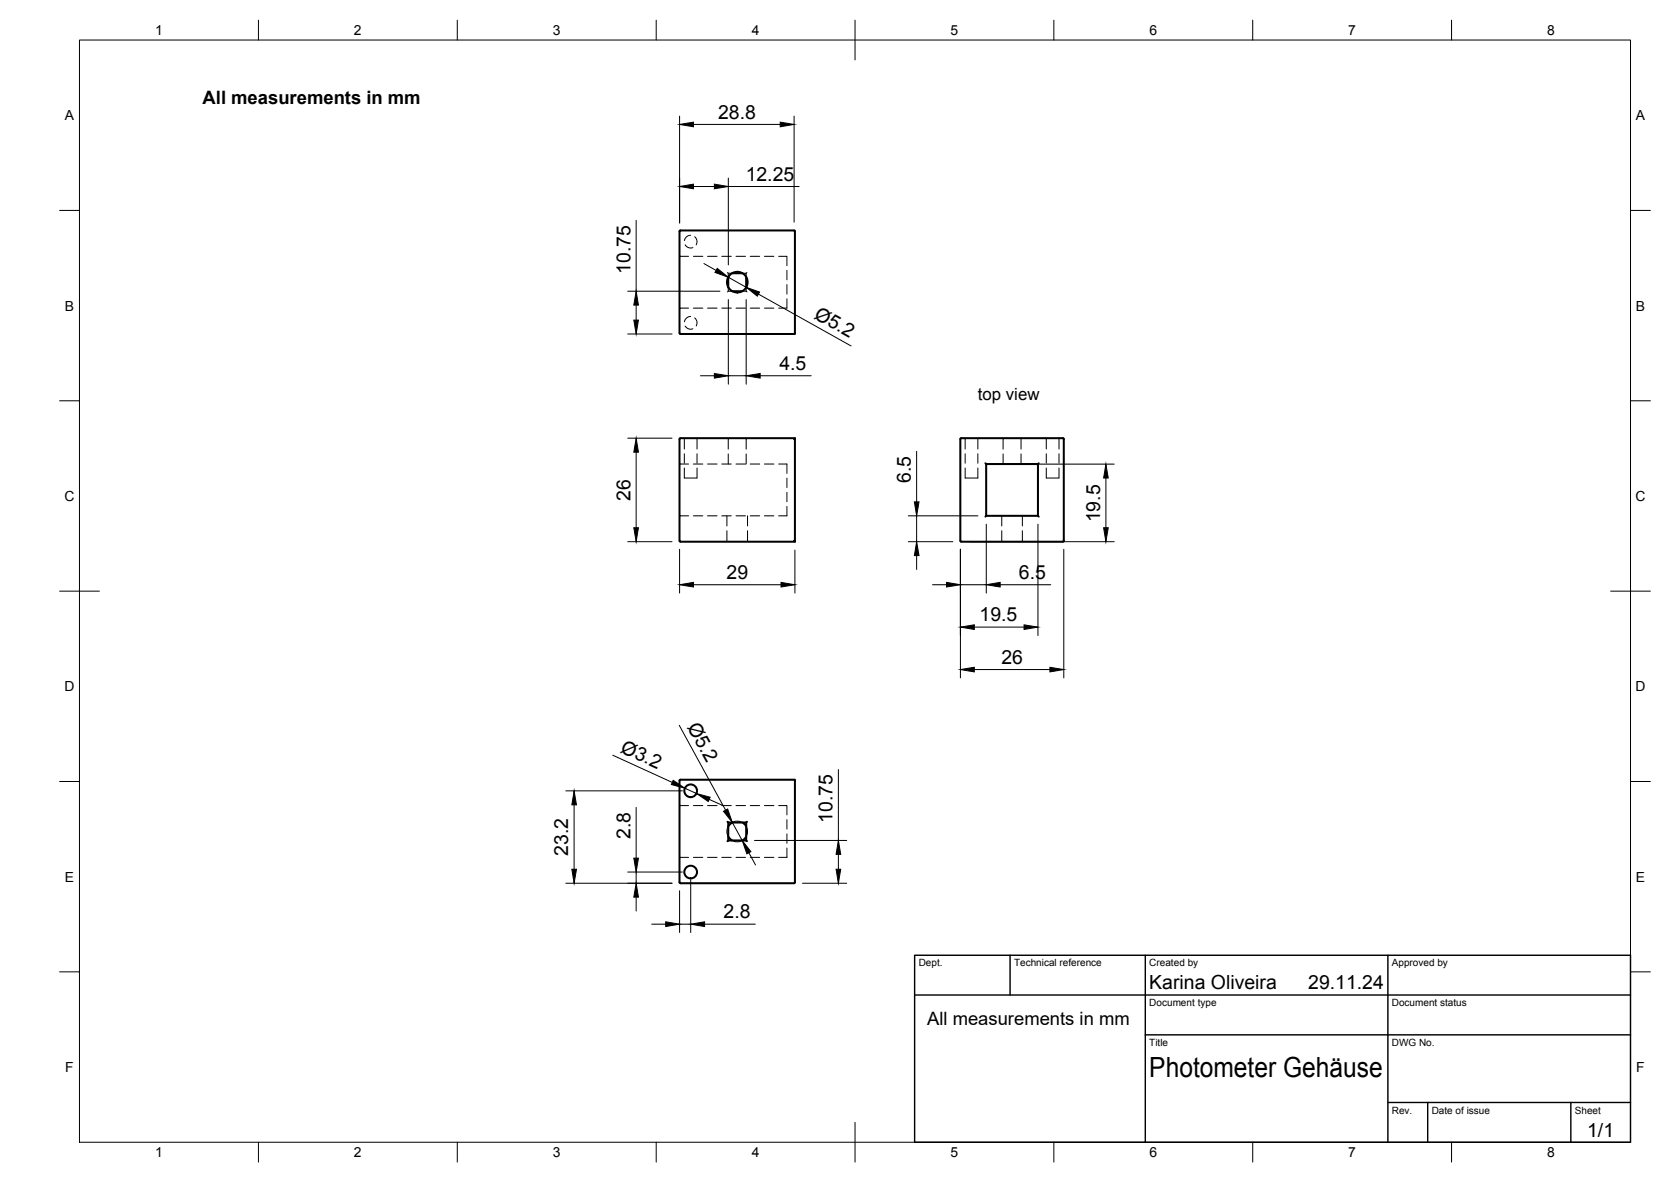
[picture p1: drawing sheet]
<svg xmlns="http://www.w3.org/2000/svg" width="420mm" height="297mm" viewBox="0 0 420 297" stroke-linecap="round" stroke-linejoin="round" font-family="sans-serif">
<!-- layer: Visible -->
<g fill="none" stroke="#000" stroke-width=".51">
<path d="M171.1 57.9h28.6l.2 .2v25.8h-28.8M171.1 57.9l-.2 .2v25.6l.2 .2M183.1 69.6v2.6M184.1 68.7h2.6M184.1 73.2h2.6M187.6 69.6v2.6M171.1 110.1h28.8M171.1 110.1l-.2 .2v25.6l.2 .2M199.7 110.3l.2-.2v26l-.2-.2M241.5 110.3v25.6M241.5 110.3l.2-.2 25.7 .1 .1 25.7-.2 .2M247.8 116.4l.2 .2v13l-.2 .2"/>
<path d="M248 116.6h13M261.2 116.4l-.2 .2v13l.2 .2M171.1 136.1h28.8M241.5 135.9l.2 .2M241.7 136.1h25.6M248 129.6h13M170.9 196.2v25.5M171.1 195.9h28.8v25.8M171.1 195.9l-.2 .2M182.9 206.5l.2 .2h4.5M183.1 206.7v4.5M183.1 210.3l1 .9"/>
<path d="M184.1 206.7l-1 1M186.7 206.7l.9 1M187.6 211.2h-4.5l-.2 .2M187.6 210.3l-.9 .9M187.8 206.5l-.2 .2v4.5l.2 .2M170.9 221.7l.2 .2M199.9 221.7l-.2 .2-28.6 .1"/>
<circle cx="185.4" cy="70.9" r="2.59"/>
<circle cx="173.7" cy="198.7" r="1.6"/>
<circle cx="173.7" cy="219.2" r="1.6"/>
</g>
<!-- layer: Hidden -->
<g fill="none" stroke="#000" stroke-width=".25">
<path d="M173.7 59.1a1.59 1.59 0 0 0-1.6 1.4M174.7 59.5a1.59 1.59 0 0 1 .3 2M170.9 64.2l.1 .2h2.1M172.3 61.5a1.58 1.58 0 0 0 1.9 .7M173.1 77.4h-2.1l-.1 .2M173.7 79.5a1.59 1.59 0 0 0-1.6 1.4M174.3 77.4h2.4M174.3 64.4h2.4M174.7 79.9a1.59 1.59 0 0 1 .3 2M177.9 77.4h2.4M177.9 64.4h2.4M181.5 77.4h2.4"/>
<path d="M181.5 64.4h2.4M182.9 68.5l.2 .2h1M183.1 73.2l-.2 .2M183.1 68.7v.9M183.1 72.2v1h1M185.1 77.4h2.4M185.1 64.4h2.4M186.7 73.2h.9M186.7 68.7h.9v.9M187.6 72.2v1M187.6 73.2l.2 .2M187.8 68.5l-.2 .2"/>
<path d="M188.6 77.4h2.4M188.6 64.4h2.4M192.2 77.4h2.4M192.2 64.4h2.4M195.8 64.4h2.1v2.4M197.9 68v2.3M197.9 71.5v2.4M197.9 75.1v2.3h-2.1M172.3 81.9a1.6 1.6 0 0 0 1.9 .7M170.9 116.4l.1 .2h2.1M171.9 110.1l.2 .2v2.5M172.1 117.6v2.5h3.2v-2.5"/>
<path d="M172.1 114v2.4M174.3 116.6h2.4M175.3 114v2.4M175.5 110.1l-.2 .2v2.5M177.9 116.6h2.4M181.5 116.6h2.4M182.9 110.1l.2 .1v2.7M183.1 114.1v2.5M185.1 116.6h2.4M187.6 114.1v2.5M187.8 110.1l-.2 .1v2.7M188.6 116.6h2.4"/>
<path d="M192.2 116.6h2.4M195.8 116.6h2.1v2.4M242.5 110.1l.2 .2v2.5M242.7 117.6v2.5h3.2v-2.5M242.7 114v2.4M245.9 114v2.4M246.1 110.1l-.2 .2v2.5M252 110.1l.2 .1v2.7M252.2 114.1v2.5M256.7 114.1v2.5M256.9 110.1l-.2 .1v2.7M262.9 110.1l.2 .2v2.5"/>
<path d="M263.1 117.6v2.5h3.2v-2.5M263.1 114v2.4M266.3 114v2.4M266.5 110.1l-.2 .2v2.5M173.1 129.6h-2.1l-.1 .2M174.3 129.6h2.4M177.9 129.6h2.4M181.5 129.6h2.4M182.8 133.4v2.5l-.2 .2M182.8 129.6v2.6M185.1 129.6h2.4M188 133.4v2.5l.2 .2"/>
<path d="M188 129.6v2.6M188.6 129.6h2.4M192.2 129.6h2.4M197.9 127.3v2.3h-2.1M197.9 120.1v2.4M197.9 123.7v2.4M251.9 133.4v2.5l-.2 .2M251.9 129.6v2.6M257.1 133.4v2.5l.2 .2M257.1 129.6v2.6M170.9 202.3l.1 .1h2.1M173.1 215.5h-2.1l-.1 .2"/>
<path d="M174.3 202.4h2.4M174.3 215.5h2.4M177.9 202.4h2.4M177.9 215.5h2.4M181.5 202.4h2.4M181.5 215.5h2.4M183.1 207.7l-.3 1.3 .3 1.3M184.1 206.7l1.3-.3 1.3 .3M184.1 211.2l1.3 .3 1.3-.3M185.1 202.4h2.4M185.1 215.5h2.4M187.6 207.7l.4 1.3-.4 1.3"/>
<path d="M188.6 202.4h2.4M188.6 215.5h2.4M192.2 202.4h2.4M192.2 215.5h2.4M195.8 202.4h2.1v2.4M197.9 206v2.4M197.9 209.6v2.3M197.9 213.1v2.4h-2.1"/>
</g>
<!-- layer: BORDER -->
<g fill="none" stroke="#000" stroke-width=".25">
<path d="M20 10.1h390v276.9h-390zM65 5.1v5M115 5.1v5M165 5.1v5M215 5.1v10M265 5.1v5M315 5.1v5M365 5.1v5M15 52.9h5M410 52.9h5M15 100.7h5M410 100.7h5"/>
<path d="M15 148.6h10M405 148.6h10M15 196.4h5M410 196.4h5M15 244.2h5M410 244.2h5M65 287v5M115 287v5M165 287v5M215 282.1v9.9M265 287v5M315 287v5"/>
<path d="M365 287v5"/>
</g>
<!-- layer: TITLEBLOCK -->
<path d="M230 250h180M230 240.1h180v46.9h-180zM254 240.1v9.9M288 240.1v46.9M349 240.1v46.9M288 260.1h122M349 277.1h61M359 277.1v9.9M395 277.1v9.9" fill="none" stroke="#000" stroke-width=".36"/>
<!-- layer: FD_Dimensions -->
<g fill="none" stroke="#000" stroke-width=".25">
<path d="M170.9 29.2v26.8M174.4 31.3h21.8M199.7 29.2v26.6M160 55.4v17.8M174.4 46.9h5.2M183.1 44.8v21.8M183.1 46.9h17.8M157.8 73.2h23.2M160 76.7v3.7M177 66.2l3 1.8M183.1 69.7l4.5 2.5M183.1 75.3v21.2"/>
<path d="M187.6 75.3v21.2M190.7 73.9l23.3 13M157.8 83.9h11.2M176.1 94.4h3.5M183.1 94.4h4.5M191.1 94.4h12.9M157.8 110.1h11.2M160 113.6v19M230.5 113.4v12.7M250.1 116.6h30.1M157.8 136.1h11.2M170.9 138v11"/>
<path d="M199.9 138.2v10.8M228.4 129.6h17.5M228.4 136.1h11.2M230.5 129.6v6.5M230.5 139.6v3.5M241.5 138v32.4M243.8 136.1h36.4M248 131.7v17.3M261 131.7v28M267.5 138v32.4M278.1 120.1v12.5M174.4 146.9h22"/>
<path d="M234.5 146.9h3.5M241.5 146.9h6.5M245 157.6h12.5M251.5 146.9h12.7M245 168.3h19M142.3 198.7h29.3M154.1 189.8l14.9 6.8M170.8 182.3l11.7 21.3M172.2 198.1l2.9 1.3M210.8 193.4v17.8M144.4 202.3v16.1M157.8 219.1h13.8"/>
<path d="M160 202.9v12.8M160 219.1v2.9M178.3 200.9l3.2 1.4M184.1 206.7l2.5 4.5M188.3 214.3l1.7 3.1M189.7 211.2h23.2M210.8 214.7v3.7M142.3 222h26.7M160 225.5v3.4M163.9 232.2h3.5M170.9 223.8v10.5M170.9 232.2h2.8"/>
<path d="M173.7 221.2v13.1M177.2 232.2h12.7M201.8 222h11.1"/>
</g>
<g fill="#000" stroke="#000" stroke-width=".25">
<path d="M170.9 31.3l3.5-.6v1.2zM196.2 30.7l3.5 .6-3.5 .6zM170.9 46.9l3.5-.6v1.1zM179.6 46.3l3.5 .6-3.5 .5zM160 73.2l.5 3.5h-1.1zM180.3 67.4l2.8 2.3-3.3-1.2zM187.6 72.2l3.4 1.2-.6 1zM159.4 80.4h1.1l-.5 3.5zM179.6 93.9l3.5 .5-3.5 .6zM187.6 94.4l3.5-.5v1.1zM160 110.1l.5 3.5h-1.1zM159.4 132.6h1.1l-.5 3.5z"/>
<path d="M230.5 136.1l.6 3.5h-1.2zM229.9 126.1h1.2l-.6 3.5zM277.5 132.6h1.2l-.6 3.5zM278.1 116.6l.6 3.5h-1.2zM170.9 146.9l3.5-.5v1.1zM196.4 146.4l3.5 .5-3.5 .6zM238 146.4l3.5 .5-3.5 .6zM241.5 157.6l3.5-.6v1.2zM248 146.9l3.5-.5v1.1zM257.5 157l3.5 .6-3.5 .6zM241.5 168.3l3.5-.6v1.2zM264 167.7l3.5 .6-3.5 .6z"/>
<path d="M169.3 196.1l2.9 2-3.4-.9zM143.8 218.4h1.1l-.5 3.6zM144.4 198.7l.5 3.6h-1.1zM159.4 215.7h1.1l-.5 3.4zM175.1 199.4l3.5 .9-.5 1.1zM181.9 203.9l1.1-.6 1.1 3.4zM186.6 211.2l2.2 2.8-1 .6zM210.2 218.4h1.2l-.6 3.6zM210.8 211.2l.6 3.5h-1.2zM160 222l.5 3.5h-1.1zM167.4 231.7l3.5 .5-3.5 .6zM173.7 232.2l3.5-.5v1.1z"/>
</g>
<text font-size="7" x="289" y="270.6">Photometer Gehäuse</text>
<g font-size="4.9">
<text x="180.6" y="29.8">28.8</text>
<text x="187.5" y="45.4">12.25</text>
<text x="158.5" y="68.8" transform="rotate(-90 158.5 68.8)">10.75</text>
<text x="204.5" y="79.9" transform="rotate(29 204.5 79.9)">Ø5.2</text>
<text x="196" y="93">4.5</text>
<text x="158.5" y="125.8" transform="rotate(-90 158.5 125.8)">26</text>
<text x="229" y="121.4" transform="rotate(-90 229 121.4)">6.5</text>
<text x="276.6" y="131.3" transform="rotate(-90 276.6 131.3)">19.5</text>
<text x="182.7" y="145.5">29</text>
<text x="256.2" y="145.5">6.5</text>
<text x="246.3" y="156.1">19.5</text>
<text x="251.8" y="166.8">26</text>
<text x="172.7" y="182.6" transform="rotate(61 172.7 182.6)">Ø5.2</text>
<text x="155.8" y="188.9" transform="rotate(25 155.8 188.9)">Ø3.2</text>
<text x="209.3" y="206.8" transform="rotate(-90 209.3 206.8)">10.75</text>
<text x="142.9" y="215.1" transform="rotate(-90 142.9 215.1)">23.2</text>
<text x="158.5" y="210.9" transform="rotate(-90 158.5 210.9)">2.8</text>
<text x="181.9" y="230.8">2.8</text>
<text x="289" y="248.5">Karina Oliveira</text>
<text x="329" y="248.5">29.11.24</text>
<text x="399.1" y="285.7">1/1</text>
</g>
<g font-size="4.6">
<text x="50.9" y="26.1">All measurements in mm</text>
<text x="233.1" y="257.5">All measurements in mm</text>
</g>
<text font-size="4.2" x="245.9" y="100.6">top view</text>
<g font-size="3.5">
<text x="39" y="8.8">1</text>
<text x="89" y="8.8">2</text>
<text x="139" y="8.8">3</text>
<text x="189" y="8.8">4</text>
<text x="239" y="8.8">5</text>
<text x="289" y="8.8">6</text>
<text x="339" y="8.8">7</text>
<text x="389" y="8.8">8</text>
<text x="16.3" y="30.2">A</text>
<text x="411.3" y="30.2">A</text>
<text x="16.3" y="78">B</text>
<text x="411.3" y="78">B</text>
<text x="16.2" y="125.9">C</text>
<text x="411.2" y="125.9">C</text>
<text x="16.2" y="173.7">D</text>
<text x="411.2" y="173.7">D</text>
<text x="16.3" y="221.6">E</text>
<text x="411.3" y="221.6">E</text>
<text x="16.4" y="269.4">F</text>
<text x="411.4" y="269.4">F</text>
<text x="39" y="290.8">1</text>
<text x="89" y="290.8">2</text>
<text x="139" y="290.8">3</text>
<text x="189" y="290.8">4</text>
<text x="239" y="290.8">5</text>
<text x="289" y="290.8">6</text>
<text x="339" y="290.8">7</text>
<text x="389" y="290.8">8</text>
</g>
<g font-size="2.5">
<text x="231" y="242.9">Dept.</text>
<text x="255" y="242.9">Technical reference</text>
<text x="289" y="242.9">Created by</text>
<text x="350" y="242.9">Approved by</text>
<text x="289" y="252.8">Document type</text>
<text x="350" y="252.8">Document status</text>
<text x="289" y="262.9">Title</text>
<text x="350" y="262.9">DWG No.</text>
<text x="350" y="279.9">Rev.</text>
<text x="360" y="279.9">Date of issue</text>
<text x="396" y="279.9">Sheet</text>
</g>
</svg>
